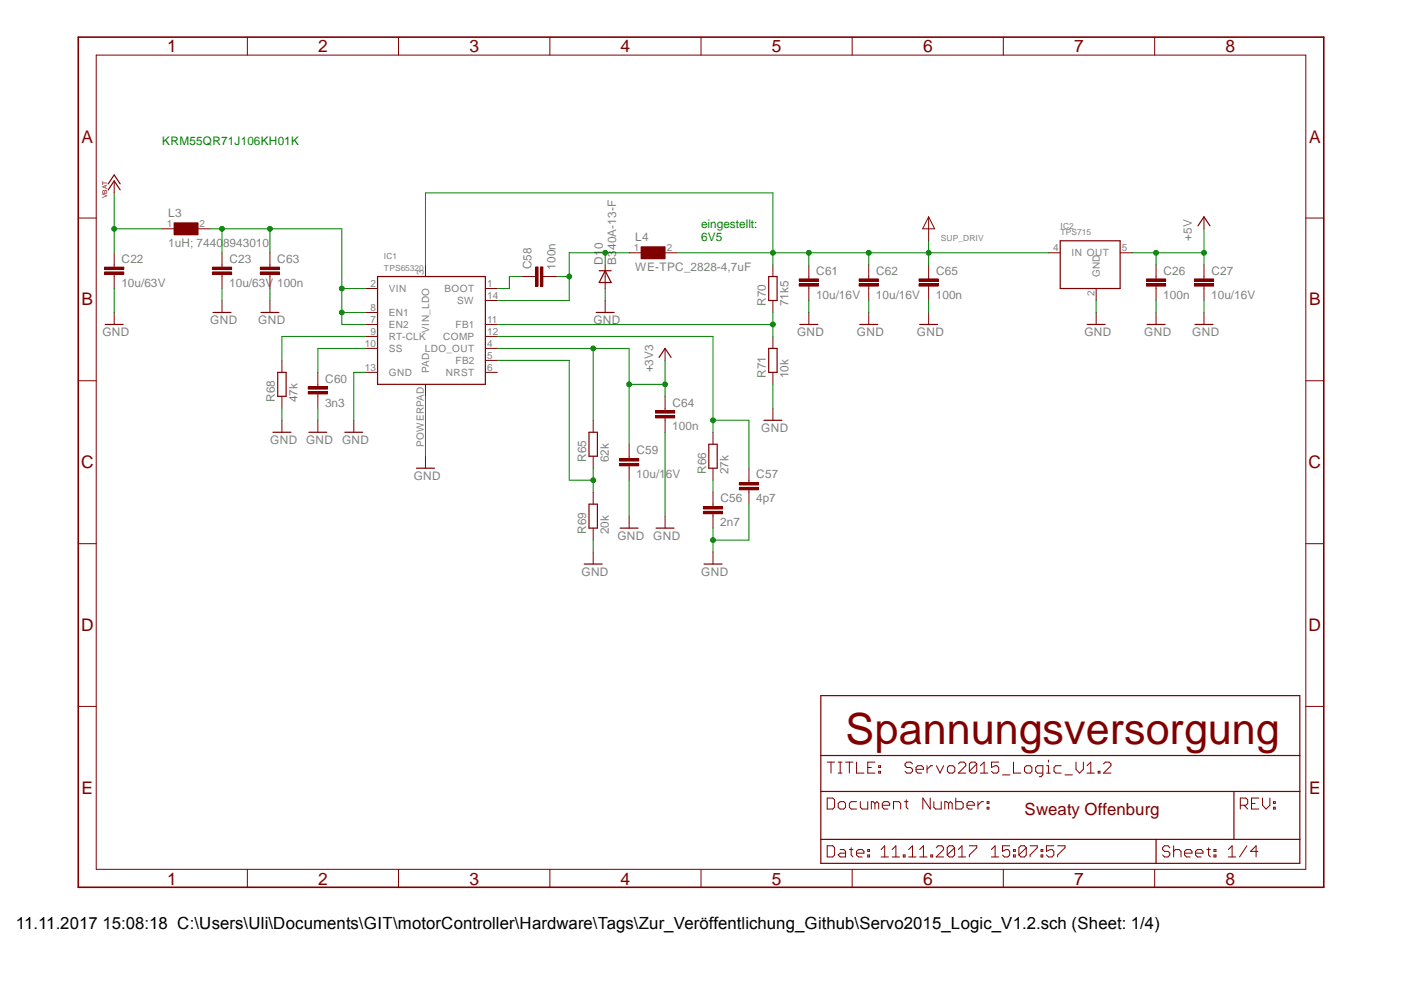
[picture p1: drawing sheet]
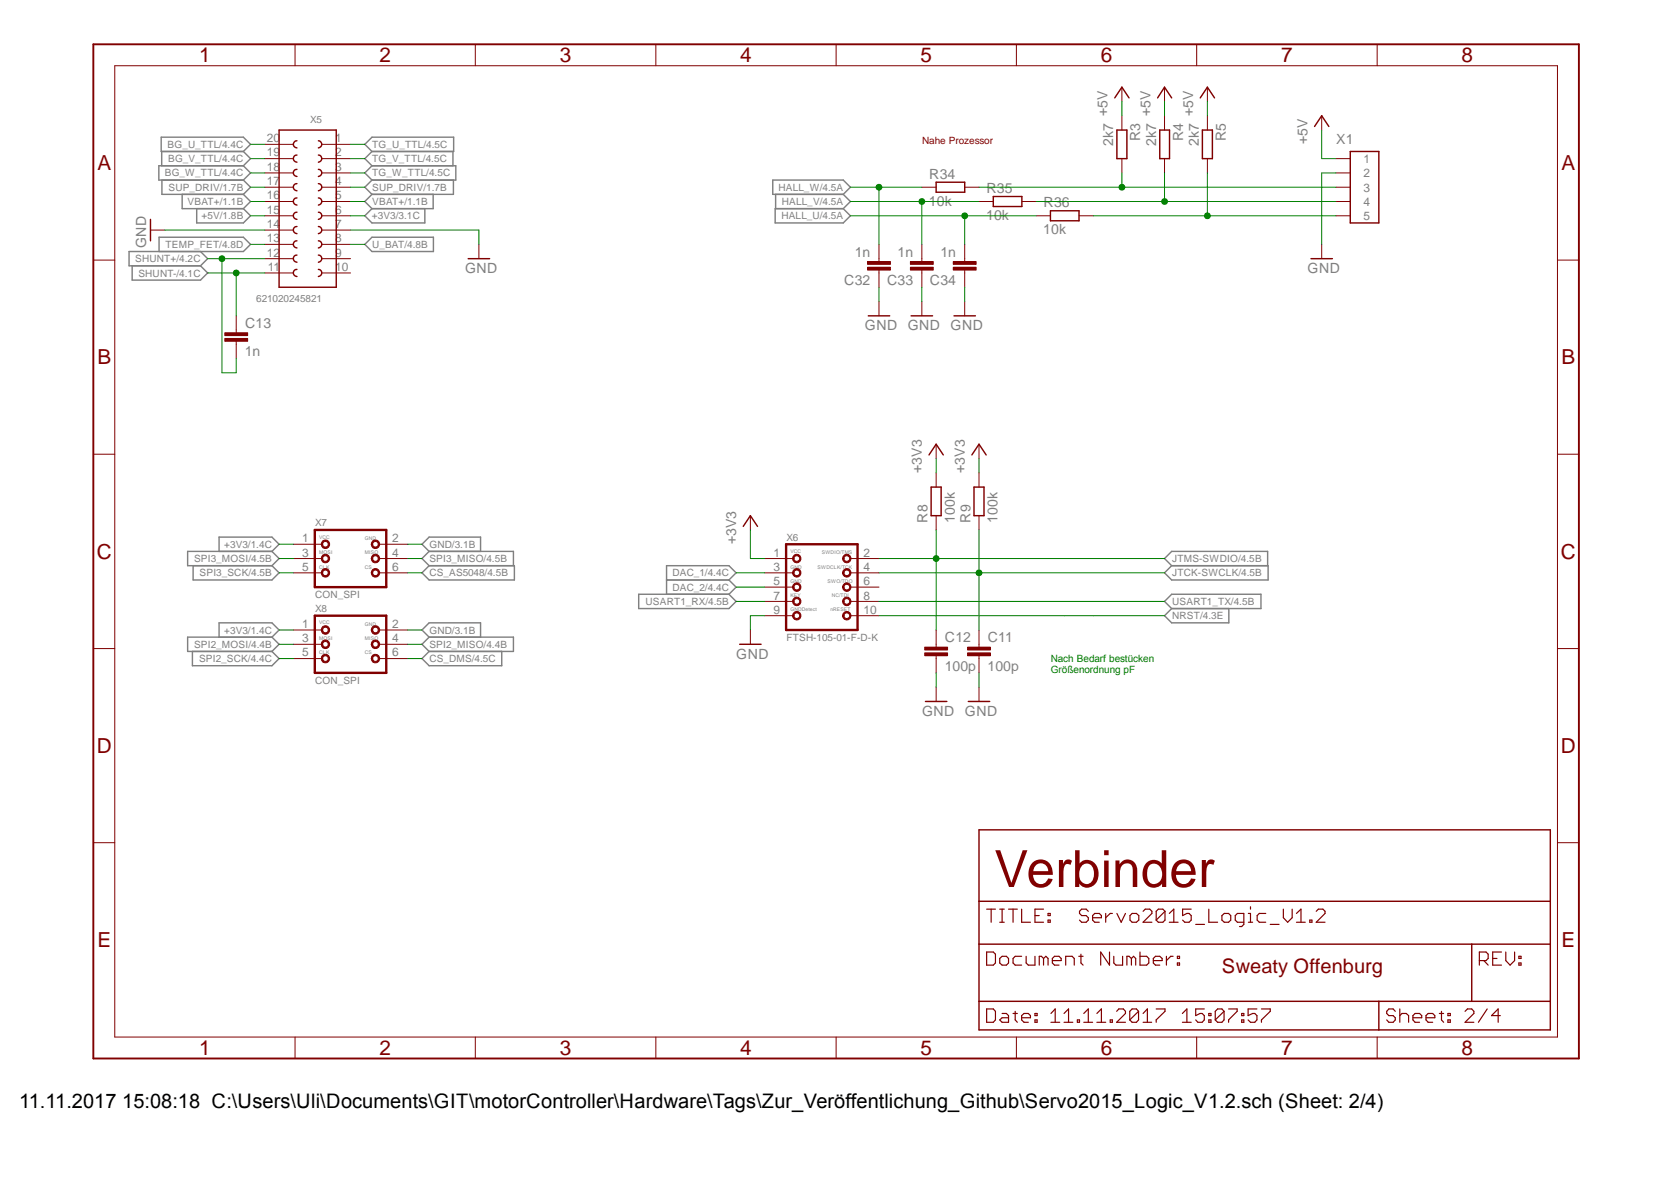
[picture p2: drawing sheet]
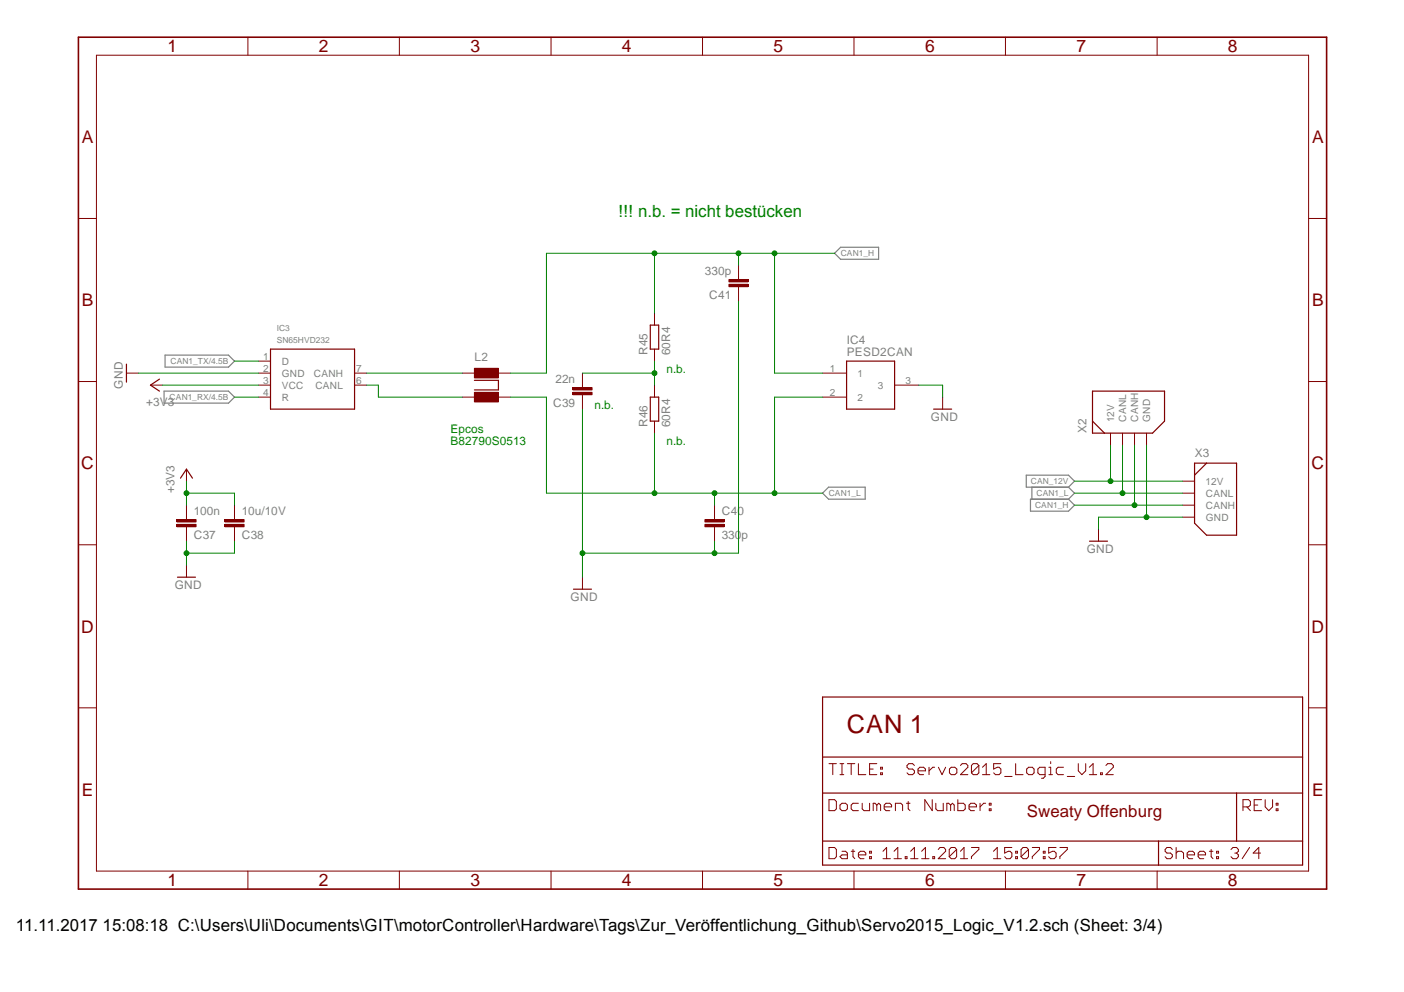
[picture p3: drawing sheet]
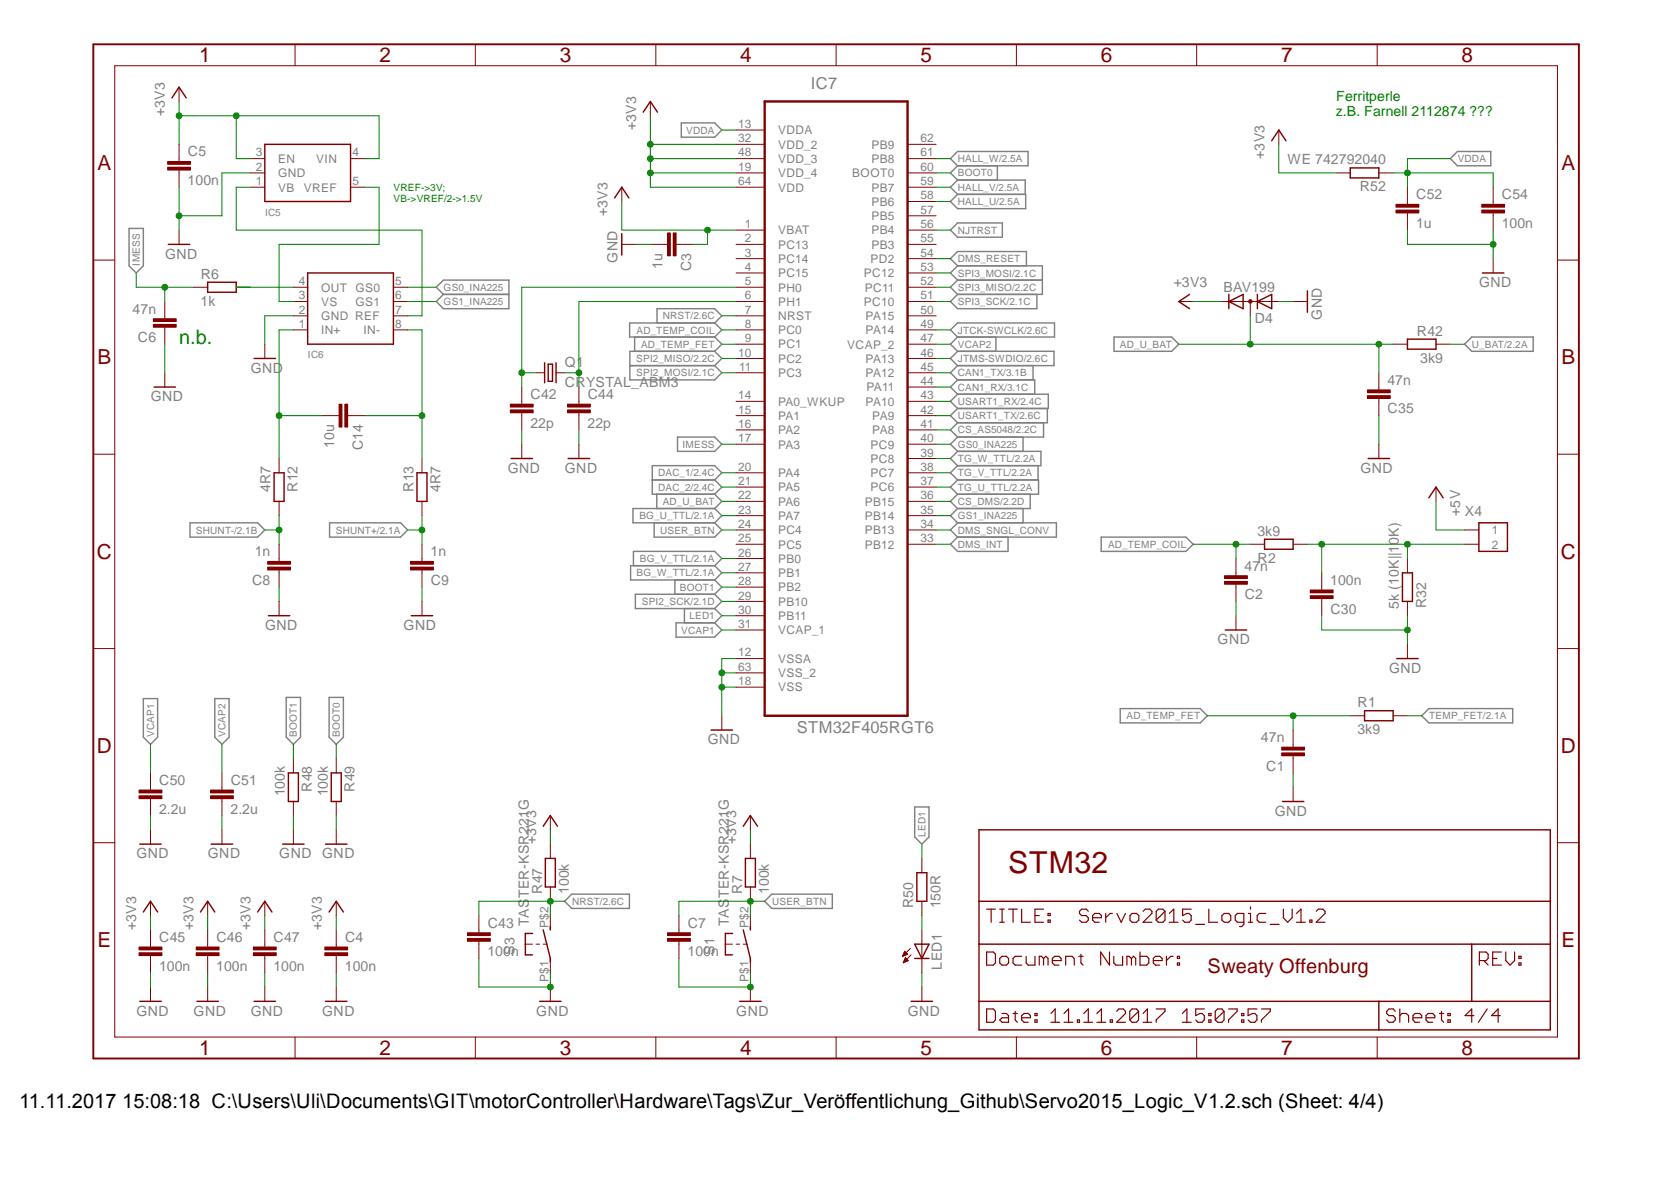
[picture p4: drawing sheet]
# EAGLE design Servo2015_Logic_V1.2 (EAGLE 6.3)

## Sheet 1 of 4: Spannungsversorg

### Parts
C22  10u/63V  C-EUC2220K  [C2220K]
C23  10u/63V  C-EUC2220K  [C2220K]
C26  100n  C-EUC0603  [C0603]
C27  10u/16V  C-EUC0805  [C0805]
C56  2n7  C-EUC0603  [C0603]
C57  4p7  C-EUC0603  [C0603]
C58  100n  C-EUC0603  [C0603]
C59  10u/16V  C-EUC0805  [C0805]
C60  3n3  C-EUC0603  [C0603]
C61  10u/16V  C-EUC0805  [C0805]
C62  10u/16V  C-EUC0805  [C0805]
C63  100n  C-EUC0603  [C0603]
C64  100n  C-EUC0603  [C0603]
C65  100n  C-EUC0603  [C0603]
D10  B340A-13-F  [SMA]
IC1  TPS65320  [R.PDSO.G14_PWP]
IC2  TPS715  [SC-70_DCK_R_PDSO_G5]
L3  1uH; 74408943010  WE-SPC_48XX_4838/4828/4818  [WE-SPC_48XX]
L4  WE-TPC_2828-4,7uF  WE-TPC_2828  [WE-TPC_2828]
R65  62k  R-EU_R0603  [R0603]
R66  27k  R-EU_R0603  [R0603]
R68  47k  R-EU_R0603  [R0603]
R69  20k  R-EU_R0603  [R0603]
R70  71k5  R-EU_R0603  [R0603]
R71  10k  R-EU_R0603  [R0603]

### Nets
+3V3: C59.1 C64.1 IC1.4(LDO_OUT) R65.2 ; also sheet 2,3,4
+5V: C26.1 C27.1 IC2.5(OUT) ; also sheet 2,4
GND: C22.2 C23.2 C26.2 C27.2 C56.2 C57.2 C59.2 C60.2 C61.2 C62.2 C63.2 C64.2 C65.2 D10.A IC1.13(GND) IC1.POWERPAD(PAD) IC2.2(GND) R68.1 R69.1 R71.1 ; also sheet 2,3,4
N$16: C57.1 IC1.12(COMP) R66.2
N$17: C56.1 R66.1
N$18: IC1.5(FB2) R65.1 R69.2
N$23: C58.2 D10.C IC1.14(SW) L4.1
N$25: IC1.11(FB1) R70.1 R71.2
N$26: C60.1 IC1.10(SS)
N$27: IC1.9(RT-CLK) R68.2
N$28: C23.1 C63.1 IC1.2(VIN) IC1.7(EN2) IC1.8(EN1) L3.2
N$30: C58.1 IC1.1(BOOT)
SUP_DRIV: C61.1 C62.1 C65.1 IC1.3(VIN_LDO) IC2.4(IN) L4.2 R70.2 ; also sheet 2
VBAT+: C22.1 L3.1 ; also sheet 2
Unconnected: IC1.6(NRST)

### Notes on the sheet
- KRM55QR71J106KH01K
- eingestellt:
  6V5
- Spannungsversorgung
- Sweaty Offenburg

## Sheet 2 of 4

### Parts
C11  100p  C-EUC0603  [C0603]
C12  100p  C-EUC0603  [C0603]
C13  1n  C-EUC0603  [C0603]
C32  1n  C-EUC0603  [C0603]
C33  1n  C-EUC0603  [C0603]
C34  1n  C-EUC0603  [C0603]
R3  2k7  R-EU_R0603  [R0603]
R4  2k7  R-EU_R0603  [R0603]
R5  2k7  R-EU_R0603  [R0603]
R8  100k  R-EU_R0603  [R0603]
R9  100k  R-EU_R0603  [R0603]
R34  10k  R-EU_R0603  [R0603]
R35  10k  R-EU_R0603  [R0603]
R36  10k  R-EU_R0603  [R0603]
X1  HALL-5POL-SERVOBOARD  [MOLEX-SPOX-5POL-VERT]
X5  621020245821  [621020245821]
X6  FTSH-105-01-F-D-K  JTAG-CORTEXM3  [2X05_1.27MM_SMT]
X7  CON_SPI  [2X03_1.27MM_SMT]
X8  CON_SPI  [2X03_1.27MM_SMT]

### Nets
+3V3: R8.2 R9.2 X5.6 X6.1 X7.1 X8.1 ; also sheet 1,3,4
+5V: R3.1 R4.1 R5.1 X1.1 X5.15 ; also sheet 1,4
BG_U_TTL: X5.20 ; also sheet 4
BG_V_TTL: X5.19 ; also sheet 4
BG_W_TTL: X5.18 ; also sheet 4
CS_AS5048: X7.6 ; also sheet 4
CS_DMS: X8.6 ; also sheet 4
DAC_1: X6.3 ; also sheet 4
DAC_2: X6.5 ; also sheet 4
GND: C11.2 C12.2 C32.1 C33.1 C34.1 X1.2 X5.7 X5.14 X6.9 X7.2 X8.2 ; also sheet 1,3,4
HALL_U: C34.2 R36.1 ; also sheet 4
HALL_V: C33.2 R35.1 ; also sheet 4
HALL_W: C32.2 R34.1 ; also sheet 4
JTCK-SWCLK: C11.1 R9.1 X6.4 ; also sheet 4
JTMS-SWDIO: C12.1 R8.1 X6.2 ; also sheet 4
N$4: R3.2 R34.2 X1.3
N$5: R4.2 R35.2 X1.4
N$6: R5.2 R36.2 X1.5
NRST: X6.10 ; also sheet 4
SHUNT+: C13.2 X5.12 ; also sheet 4
SHUNT-: C13.1 X5.11 ; also sheet 4
SPI2_MISO: X8.4 ; also sheet 4
SPI2_MOSI: X8.3 ; also sheet 4
SPI2_SCK: X8.5 ; also sheet 4
SPI3_MISO: X7.4 ; also sheet 4
SPI3_MOSI: X7.3 ; also sheet 4
SPI3_SCK: X7.5 ; also sheet 4
SUP_DRIV: X5.4 X5.17 ; also sheet 1
TEMP_FET: X5.13 ; also sheet 4
TG_U_TTL: X5.1 ; also sheet 4
TG_V_TTL: X5.2 ; also sheet 4
TG_W_TTL: X5.3 ; also sheet 4
U_BAT: X5.8 ; also sheet 4
USART1_RX: X6.7 ; also sheet 4
USART1_TX: X6.8 ; also sheet 4
VBAT+: X5.5 X5.16 ; also sheet 1
Unconnected: X5.9 X5.10 X6.6

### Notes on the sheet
- Nahe Prozessor
- Nach Bedarf bestücken
  Größenordnung pF
- Verbinder
- Sweaty Offenburg

## Sheet 3 of 4: CAN

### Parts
C37  100n  C-EUC0603  [C0603]
C38  10u/10V  C-EUC0603  [C0603]
C39  22n  C-EUC0603  [C0603]
C40  330p  C-EUC0603  [C0603]
C41  330p  C-EUC0603  [C0603]
IC3  SN65HVD232  [SO-8]
IC4  PESD2CAN  PESD1CAN  [SOT-23(TO263AB)]
L2  B82790S0513  [B82790C0/S0]
R45  60R4  R-EU_R0805  [R0805]
R46  60R4  R-EU_R0805  [R0805]
X2  CAN-4POL  [MOLEX-SPOX-4PO]
X3  CAN-4POL  [MOLEX-SPOX-4PO]

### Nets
+3V3: C37.2 C38.2 IC3.3(VCC) ; also sheet 1,2,4
CAN1_H: C41.2 IC4.1 L2.2 R45.2 X2.P$3(CANH) X3.P$3(CANH)
CAN1_L: C40.1 IC4.2 L2.3 R46.1 X2.P$2(CANL) X3.P$2(CANL)
CAN1_RX: IC3.4(R) ; also sheet 4
CAN1_TX: IC3.1(D) ; also sheet 4
CAN_12V: X2.P$1(12V) X3.P$1(12V)
GND: C37.1 C38.1 C39.1 C40.2 C41.1 IC3.2(GND) IC4.3 X2.P$4(GND) X3.P$4(GND) ; also sheet 1,2,4
N$38: C39.2 R45.1 R46.2
N$89: IC3.7(CANH) L2.1
N$96: IC3.6(CANL) L2.4

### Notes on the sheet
- !!! n.b. = nicht bestücken
- n.b.
- n.b.
- Epcos 
  B82790S0513
- n.b.
- CAN 1
- Sweaty Offenburg

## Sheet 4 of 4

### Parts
C1  47n  C-EUC0603  [C0603]
C2  47n  C-EUC0603  [C0603]
C3  1u  C-EUC0603  [C0603]
C4  100n  C-EUC0603  [C0603]
C5  100n  C-EUC0603  [C0603]
C6  47n  C-EUC0603  [C0603]
C7  100n  C-EUC0603  [C0603]
C8  1n  C-EUC0603  [C0603]
C9  1n  C-EUC0603  [C0603]
C14  10u  C-EUC0603  [C0603]
C30  100n  C-EUC0603  [C0603]
C35  47n  C-EUC0603  [C0603]
C42  22p  C-EUC0603  [C0603]
C43  100n  C-EUC0603  [C0603]
C44  22p  C-EUC0603  [C0603]
C45  100n  C-EUC0603  [C0603]
C46  100n  C-EUC0603  [C0603]
C47  100n  C-EUC0603  [C0603]
C50  2.2u  C-EUC0603  [C0603]
C51  2.2u  C-EUC0603  [C0603]
C52  1u  C-EUC0603  [C0603]
C54  100n  C-EUC0603  [C0603]
D4  BAV199  [SOT23]
IC5  REF2030  [R-PDSO-G5]
IC6  INA225  [S-PDSO-G8]
IC7  STM32F405RGT6  [QFP50P1200X1200X160-64N]
LED1  LEDCHIPLED_0805  [CHIPLED_0805]
Q1  CRYSTAL_ABM3  [CRYSTAL-5X3.2]
R1  3k9  R-EU_R0603  [R0603]
R2  3k9  R-EU_R0603  [R0603]
R6  1k  R-EU_R0603  [R0603]
R7  100k  R-EU_R0603  [R0603]
R12  4R7  R-EU_R0603  [R0603]
R13  4R7  R-EU_R0603  [R0603]
R32  5k (10K||10K)  R-EU_R0603  [R0603]
R42  3k9  R-EU_R0603  [R0603]
R47  100k  R-EU_R0603  [R0603]
R48  100k  R-EU_R0603  [R0603]
R49  100k  R-EU_R0603  [R0603]
R50  150R  R-EU_R0603  [R0603]
R52  WE 742792040  R-EU_R0805  [R0805]
S1  TASTER-KSR221G  [KSR-TASTER]
S3  TASTER-KSR221G  [KSR-TASTER]
X4  KRAFTSENSOR-2POL  [MOLEX-SPOX-2POL]

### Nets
+3V3: C3.1 C4.1 C5.1 C45.1 C46.1 C47.1 D4.2(C) IC5.3(EN) IC5.4(VIN) IC7.1(VBAT) IC7.19(VDD_4) IC7.32(VDD_2) IC7.48(VDD_3) IC7.64(VDD) R7.2 R47.2 R52.2 ; also sheet 1,2,3
+5V: X4.P$1 ; also sheet 1,2
AD_TEMP_COIL: C2.2 IC7.8(PC0) R2.1
AD_TEMP_FET: C1.2 IC7.9(PC1) R1.1
AD_U_BAT: C35.2 D4.3(AC) IC7.22(PA6) R42.2
BG_U_TTL: IC7.23(PA7) ; also sheet 2
BG_V_TTL: IC7.26(PB0) ; also sheet 2
BG_W_TTL: IC7.27(PB1) ; also sheet 2
BOOT0: IC7.60(BOOT0) R49.1
BOOT1: IC7.28(PB2) R48.1
CAN1_RX: IC7.44(PA11) ; also sheet 3
CAN1_TX: IC7.45(PA12) ; also sheet 3
CS_AS5048: IC7.41(PA8) ; also sheet 2
CS_DMS: IC7.36(PB15) ; also sheet 2
DAC_1: IC7.20(PA4) ; also sheet 2
DAC_2: IC7.21(PA5) ; also sheet 2
DMS_INT: IC7.33(PB12)
DMS_RESET: IC7.54(PD2)
DMS_SNGL_CONV: IC7.34(PB13)
GND: C1.1 C2.1 C3.2 C4.2 C5.2 C6.1 C7.2 C8.1 C9.1 C30.1 C35.1 C42.2 C43.2 C44.2 C45.2 C46.2 C47.2 C50.2 C51.2 C52.2 C54.2 D4.1(A) IC5.2(GND) IC6.2(GND) IC7.12(VSSA) IC7.18(VSS) IC7.63(VSS_2) LED1.C R32.1 R48.2 R49.2 S1.P$1(P) S3.P$1(P) ; also sheet 1,2,3
GS0_INA225: IC6.5(GS0) IC7.40(PC9)
GS1_INA225: IC6.6(GS1) IC7.35(PB14)
HALL_U: IC7.58(PB6) ; also sheet 2
HALL_V: IC7.59(PB7) ; also sheet 2
HALL_W: IC7.61(PB8) ; also sheet 2
IC6: C14.2 IC6.1(IN+) R12.1
IMESS: C6.2 IC7.17(PA3) R6.1
JTCK-SWCLK: IC7.49(PA14) ; also sheet 2
JTMS-SWDIO: IC7.46(PA13) ; also sheet 2
LED1: IC7.30(PB11) R50.2
N$1: C14.1 IC6.8(IN-) R13.1
N$3: LED1.A R50.1
N$7: IC6.4(OUT) R6.2
N$8: IC5.5(VREF) IC6.3(VS)
N$10: IC5.1(VB) IC6.7(REF)
N$70: C44.1 IC7.6(PH1) Q1.P$2
N$85: C42.1 IC7.5(PH0) Q1.P$1
NJTRST: IC7.56(PB4)
NRST: C43.1 IC7.7(NRST) R47.1 S3.P$2(S) ; also sheet 2
SHUNT+: C9.2 R13.2 ; also sheet 2
SHUNT-: C8.2 R12.2 ; also sheet 2
SPI2_MISO: IC7.10(PC2) ; also sheet 2
SPI2_MOSI: IC7.11(PC3) ; also sheet 2
SPI2_SCK: IC7.29(PB10) ; also sheet 2
SPI3_MISO: IC7.52(PC11) ; also sheet 2
SPI3_MOSI: IC7.53(PC12) ; also sheet 2
SPI3_SCK: IC7.51(PC10) ; also sheet 2
TEMP_COIL: C30.2 R2.2 R32.2 X4.P$2
TEMP_FET: R1.2 ; also sheet 2
TG_U_TTL: IC7.37(PC6) ; also sheet 2
TG_V_TTL: IC7.38(PC7) ; also sheet 2
TG_W_TTL: IC7.39(PC8) ; also sheet 2
U_BAT: R42.1 ; also sheet 2
USART1_RX: IC7.43(PA10) ; also sheet 2
USART1_TX: IC7.42(PA9) ; also sheet 2
USER_BTN: C7.1 IC7.24(PC4) R7.1 S1.P$2(S)
VCAP1: C50.1 IC7.31(VCAP_1)
VCAP2: C51.1 IC7.47(VCAP_2)
VDDA: C52.1 C54.1 IC7.13(VDDA) R52.1
Unconnected: IC7.2(PC13) IC7.3(PC14) IC7.4(PC15) IC7.14(PA0_WKUP) IC7.15(PA1) IC7.16(PA2) IC7.25(PC5) IC7.50(PA15) IC7.55(PB3) IC7.57(PB5) IC7.62(PB9)

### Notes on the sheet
- Ferritperle
  z.B. Farnell 2112874 ???
- VREF->3V;
  VB->VREF/2->1.5V
- n.b.
- STM32
- Sweaty Offenburg

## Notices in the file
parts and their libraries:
microbuilder: This work is placed in the public domain, and may be freely used for commercial and non-commercial work with the following conditions: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
Wurth_Elektronik_Electromechanic_Board_t: Copyright: Würth Elektronik
